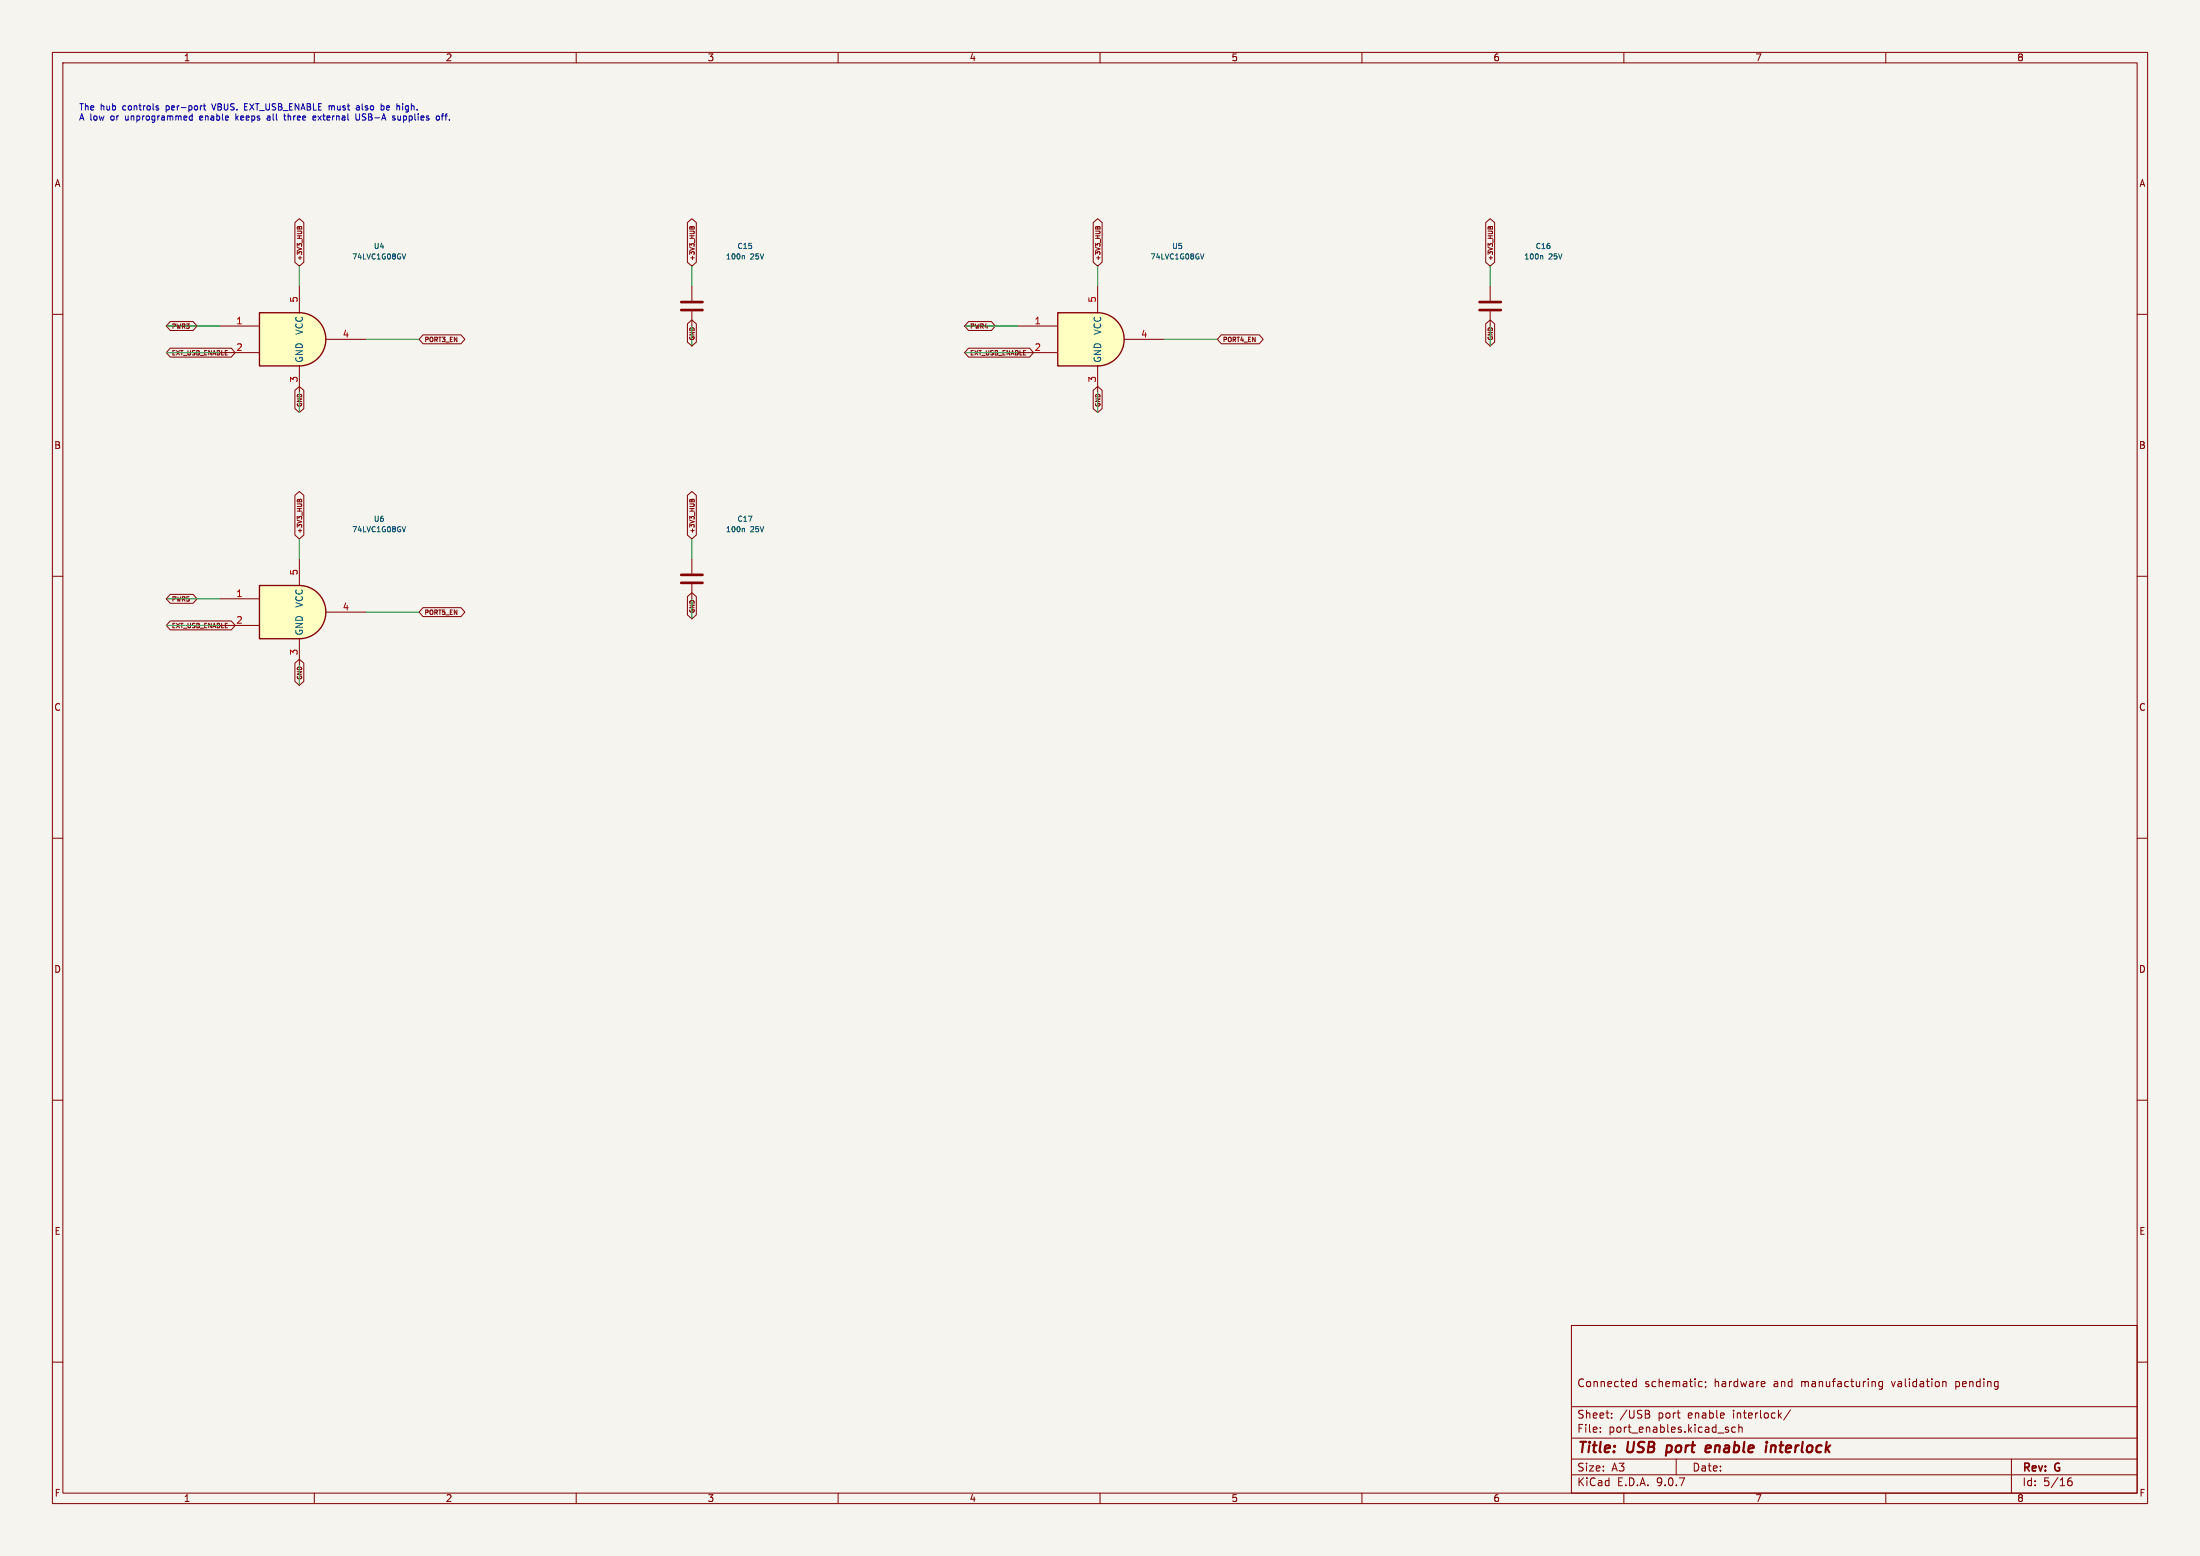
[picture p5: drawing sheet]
<svg xmlns="http://www.w3.org/2000/svg" width="420mm" height="297mm" viewBox="0 0 420 297" stroke-linecap="round" stroke-linejoin="round" font-family="sans-serif">
<path d="M0 0h420v297h-420z" fill="#f5f4ef" stroke="#f5f4ef" stroke-width=".19"/>
<g fill="none" stroke="#840000" stroke-width=".19">
<path d="M10 10h400v277h-400zM12 12h396v273h-396zM60 10v2M110 10v2M160 10v2M210 10v2M260 10v2M310 10v2M360 10v2M132.1 54.6v2.8M132.1 59.4v2.8M284.5 54.6v2.8"/>
<path d="M284.5 59.4v2.8M10 60h2M408 60h2M10 110h2M408 110h2M10 160h2M408 160h2M10 210h2M408 210h2M300 253h108v32h-108zM10 260h2M300 278.5h108"/>
<path d="M300 274.5h108M300 268.5h108M305.5 273.2v.2M305.5 272.5v.1M307.7 270.5v.2M307.7 269.8v.1M311.7 264.4l.2 .3 .5-.1M312.4 263.2v1.5M312.4 263.8l-.5-.1-.2 .3M314.6 269.9a.4 .4 0 0 1 .4 .4 .4 .4 0 0 1-.3 .4M314.7 269.3l.2 .2-.2 .3M320 278.5v3"/>
<path d="M324.4 264.6h.5M324.4 263.8h.5M325.6 263.8v.1M325.7 264.6l-.2 .3M329.6 272.9l.3 .1 .1 .2-.2 .2h-.3M329.6 272.4l.3 .1M331.3 272.5l-.4-.1-.3 .3 .1 .6h.6M331.9 272.5l.3-.1 .3 .1 .1 .9M331.9 271.9v1.5M336.4 263.7l.5 .1v.2l-.7 .2M336.9 264.6l-.5 .1M341.8 269.1l-1.3 1.9"/>
<path d="M357.9 263.8l.1 .9M359.4 263.8l-.5-.1-.2 .3 .1 .6h.6M359.4 263.7v1.2l-.3 .3-.4-.1M370.9 263.8h.5l.1 .9M384 278.5v6.5M408 260h2M60 285v2M110 285v2M160 285v2M210 285v2M260 285v2M300 281.5h108"/>
<path d="M310 285v2M360 285v2M394.7 282.9l.3-.2h.4l.2 .2v.4l-.3 .3-.4-.1-.2-.2M395.4 282.1a.59 .59 0 0 0-.7 .6"/>
</g>
<path d="M318.3 275.9l-.3 2M326.5 276h-.7l-.2 .9 .2 .3 .6-.1M326.6 276.3l-1 .2M337.2 275.9l-.2 1.3M337.3 275.2v.2M338.2 275.9l-.2 1.3M338.7 275.9l-.6 .2" fill="none" stroke="#840000" stroke-width=".4"/>
<path d="M130 57.7h4.1M130 59.2h4.1M282.4 57.7h4.1M282.4 59.2h4.1" fill="none" stroke="#840000" stroke-width=".51"/>
<path d="M141.8 48.8l.3 .1v.5M294.2 48.8l.3 .1v.5" fill="none" stroke="#006464" stroke-width=".19"/>
<path d="M57.1 59.7a5.1 5.1 0 0 1 5.1 5.1 5.1 5.1 0 0 1-5.1 5.1z" fill="#ffffc2" stroke="#ffffc2" stroke-width=".19"/>
<path d="M49.5 59.7h7.6v10.2h-7.6z" fill="#ffffc2"/>
<path d="M49.5 59.7h7.6a5.1 5.1 0 0 1 5.1 5.1 5.1 5.1 0 0 1-5.1 5.1h-7.6z" fill="none" stroke="#840000" stroke-width=".25"/>
<path d="M57.1 54.6v5.1M41.9 62.2h7.6M41.9 67.3h7.6M57.1 69.9v5M62.2 64.8h7.6" fill="none" stroke="#840000" stroke-width=".19"/>
<path d="M77.4 48.4l-.3 1" fill="none" stroke="#006464" stroke-width=".19"/>
<path d="M209.5 59.7a5.1 5.1 0 0 1 5.1 5.1 5.1 5.1 0 0 1-5.1 5.1z" fill="#ffffc2" stroke="#ffffc2" stroke-width=".19"/>
<path d="M201.9 59.7h7.6v10.2h-7.6z" fill="#ffffc2"/>
<path d="M201.9 59.7h7.6a5.1 5.1 0 0 1 5.1 5.1 5.1 5.1 0 0 1-5.1 5.1h-7.6z" fill="none" stroke="#840000" stroke-width=".25"/>
<path d="M209.5 54.6v5.1M194.3 62.2h7.6M194.3 67.3h7.6M209.5 69.9v5M214.6 64.8h7.6" fill="none" stroke="#840000" stroke-width=".19"/>
<path d="M229.8 48.4l-.3 1" fill="none" stroke="#006464" stroke-width=".19"/>
<path d="M57.1 111.8a5.1 5.1 0 0 1 5.1 5 5.1 5.1 0 0 1-5.1 5.1z" fill="#ffffc2" stroke="#ffffc2" stroke-width=".19"/>
<path d="M49.5 111.8h7.6v10.1h-7.6z" fill="#ffffc2"/>
<path d="M49.5 111.8h7.6a5.1 5.1 0 0 1 5.1 5 5.1 5.1 0 0 1-5.1 5.1h-7.6z" fill="none" stroke="#840000" stroke-width=".25"/>
<g fill="none" stroke="#840000" stroke-width=".19">
<path d="M56.3 42.5l.8-.8 .9 .8v7.6l-.9 .7-.8-.7zM57.2 43.4v.3M57.2 43.4l.1-.2 .2 .1 .1 .4M57.2 43.4l-.4-.1-.1 .4M131.2 42.5l.9-.8 .8 .8v7.6l-.8 .7-.9-.7zM132.1 43.4v.3M132.1 43.4l.1-.2 .2 .1 .1 .4M132.1 43.4l-.3-.1-.1 .4M208.7 42.5l.8-.8 .9 .8v7.6l-.9 .7-.8-.7zM209.6 43.4l-.4-.1-.1 .4M209.6 43.4v.3M209.6 43.3v.1"/>
<path d="M209.6 43.3h.1M209.6 43.3h.4v.4M283.6 42.5l.9-.8 .8 .8v7.6l-.8 .7-.9-.7zM284.5 43.4l-.3-.1-.1 .4M284.5 43.4v.3M284.5 43.3v.1M284.6 43.3h.3v.4M284.6 43.3h-.1M32.5 66.5h11.7l.7 .8-.7 .9h-11.7l-.8-.9zM32.5 61.4h4.4l.7 .8-.7 .9h-4.4l-.8-.9zM56.3 74.5l.8-.7 .9 .7v3.5l-.9 .7-.8-.7zM80.8 63.9h7.2l.7 .9-.7 .8h-7.2l-.8-.8z"/>
<path d="M131.2 61.8l.9-.7 .8 .7v3.5l-.8 .7-.9-.7zM184.9 61.4h4.4l.7 .8-.7 .9h-4.4l-.8-.9zM184.9 66.5h11.7l.7 .8-.7 .9h-11.7l-.8-.9zM208.7 74.5l.8-.7 .9 .7v3.5l-.9 .7-.8-.7zM233.2 63.9h7.2l.7 .9-.7 .8h-7.2l-.8-.8zM283.6 61.8l.9-.7 .8 .7v3.5l-.8 .7-.9-.7zM56.3 94.6l.8-.8 .9 .8v7.5l-.9 .8-.8-.8zM57.2 95.5v.3M57.2 95.5l.1-.2h.2l.1 .5M57.2 95.5l-.4-.1-.1 .4M131.2 94.6l.9-.8 .8 .8v7.5l-.8 .8-.9-.8zM132.1 95.5v.3"/>
<path d="M132.1 95.5l.1-.2h.2l.1 .5M132.1 95.5l-.3-.1-.1 .4M32.5 113.4h4.4l.7 .9-.7 .9h-4.4l-.8-.9zM32.5 118.5h11.7l.7 .9-.7 .8h-11.7l-.8-.8zM41.9 114.3h7.6M41.9 119.4h7.6M57.1 106.7v5.1M62.2 116.8h7.6M80.8 116h7.2l.7 .8-.7 .9h-7.2l-.8-.9zM131.2 113.9l.9-.8 .8 .8v3.5l-.8 .7-.9-.7zM132.1 106.7v2.8M132.1 111.5v2.8"/>
<path d="M56.3 126.6l.8-.8 .9 .8v3.5l-.9 .7-.8-.7zM57.1 121.9v5.1"/>
</g>
<path d="M77.4 100.5l-.3 1M141.8 100.8l.3 .2v.5" fill="none" stroke="#006464" stroke-width=".19"/>
<path d="M130 109.7h4.1M130 111.3h4.1" fill="none" stroke="#840000" stroke-width=".51"/>
<g fill="none" stroke="#009600" stroke-width=".19">
<path d="M57.1 50.8v3.8M132.1 50.8v3.8M209.5 50.8v3.8M284.5 50.8v3.8M31.7 67.3h10.2M31.7 62.2h10.2M57.1 74.9v3.8M69.8 64.8h10.2M132.1 62.2v3.8M184.1 67.3h10.2M184.1 62.2h10.2M209.5 74.9v3.8"/>
<path d="M222.2 64.8h10.2M284.5 62.2v3.8M31.7 119.4h10.2M31.7 114.3h10.2M57.1 102.9v3.8M69.8 116.8h10.2M132.1 102.9v3.8M132.1 114.3v3.8M57.1 127v3.8"/>
</g>
<g fill="none" stroke="#0000c2" stroke-width=".19">
<path d="M39 19.8v1l.3 .2M40.4 19.8l.4 1.2M47.3 19.8h-.6v1.2h.6M76.9 19.8v.1M29.8 20.5l.5 .3-.1 .1-.3 .1M29.8 20.3h.4M36.2 22.2v.6l.5 .1M36.7 21.7v1.2M38.1 22.3l.1 .6M38.6 20.2l-.2 .1M38.7 22.4l-.6 .1M38.8 20.2h.5"/>
<path d="M45 21.7v1.2M45.2 22.5l.3 .4M45.5 22.1l-.5 .5M46.7 20.4h.4M51.4 22.5h-.2l-.2 .1v.3h.4M54.3 21.7v1.1l.3 .1M59.7 22.8l.2 .1h.3M59.8 22.2l-.1 .1M60.2 22.2l.1 .2-.6 .1M62.9 20.3h.4M68 21.7v1l.2 .2h.3l.1-.2v-1M68.1 20.3h.4l.1 .7"/>
<path d="M68.6 20.5h-.4l-.2 .2 .2 .3 .4-.1M72.8 20.3l.3-.1 .2 .2-.1 .5h-.4M75.1 22.5l.3 .1v.2l-.4 .1M75.1 22.1l.3 .1M76 22.1v.7l.3 .1M76.9 20.2v.8M83.4 22.2l.3-.1 .2 .3-.1 .4-.4 .1M84.2 22.1h.5M84.7 21.7l-.3 .2v1"/>
</g>
<g font-size="2.8" fill="#840000">
<text x="301" y="277.9">Title:</text>
<text x="310.6" y="277.9">USB</text>
<text x="319" y="277.9">port</text>
<text x="327.3" y="277.9">enable</text>
<text x="339.5" y="277.9">interlock</text>
</g>
<g font-size="2.1" fill="#840000">
<text x="301" y="265">Connected</text>
<text x="313.9" y="265">schematic;</text>
<text x="327.3" y="265">hardware</text>
<text x="338.7" y="265">and</text>
<text x="344.1" y="265">manufacturing</text>
<text x="361.6" y="265">validation</text>
<text x="373.9" y="265">pending</text>
<text x="301" y="273.7">File:</text>
<text x="301" y="271">Sheet:</text>
<text x="307.1" y="273.7">port_enables.kicad_sch</text>
<text x="309.2" y="271">/USB</text>
<text x="316.6" y="271">port</text>
<text x="322.4" y="271">enable</text>
<text x="331.1" y="271">interlock/</text>
<text x="301" y="281.1">Size:</text>
<text x="307.6" y="281.1">A3</text>
<text x="323" y="281.1">Date:</text>
<text x="386" y="281.3">Rev:</text>
<text x="392.4" y="281.3">G</text>
<text x="301" y="283.9">KiCad</text>
<text x="308.7" y="283.9">E.D.A.</text>
<text x="316.3" y="283.9">9.0.7</text>
<text x="386" y="283.9">Id:</text>
<text x="390.1" y="283.9">5/16</text>
</g>
<g font-size="1.8" fill="#840000">
<text x="35" y="11.9">1</text>
<text x="85" y="11.9">2</text>
<text x="135" y="11.9">3</text>
<text x="185" y="11.9">4</text>
<text x="235" y="11.9">5</text>
<text x="285" y="11.9">6</text>
<text x="335" y="11.9">7</text>
<text x="385" y="11.9">8</text>
<text x="10.3" y="35.9">A</text>
<text x="408.3" y="35.9">A</text>
<text x="10.3" y="85.9">B</text>
<text x="408.2" y="85.9">B</text>
<text x="10.3" y="135.9">C</text>
<text x="408.2" y="135.9">C</text>
<text x="10.3" y="185.9">D</text>
<text x="408.2" y="185.9">D</text>
<text x="10.3" y="235.9">E</text>
<text x="408.3" y="235.9">E</text>
<text x="10.3" y="285.9">F</text>
<text x="35" y="286.9">1</text>
<text x="85" y="286.9">2</text>
<text x="135" y="286.9">3</text>
<text x="185" y="286.9">4</text>
<text x="235" y="286.9">5</text>
<text x="285" y="286.9">6</text>
<text x="335" y="286.9">7</text>
<text x="385" y="286.9">8</text>
<text x="408.3" y="285.9">F</text>
</g>
<g font-size="1.8" fill="#a90000">
<text x="56.9" y="57.9" transform="rotate(-90 56.9 57.9)">5</text>
<text x="209.3" y="57.9" transform="rotate(-90 209.3 57.9)">5</text>
<text x="45" y="62">1</text>
<text x="65.3" y="64.5">4</text>
<text x="197.4" y="62">1</text>
<text x="217.7" y="64.5">4</text>
<text x="45" y="67.1">2</text>
<text x="197.4" y="67.1">2</text>
<text x="56.9" y="73.1" transform="rotate(-90 56.9 73.1)">3</text>
<text x="209.3" y="73.1" transform="rotate(-90 209.3 73.1)">3</text>
<text x="56.9" y="109.9" transform="rotate(-90 56.9 109.9)">5</text>
<text x="45" y="114">1</text>
<text x="45" y="119.1">2</text>
<text x="65.3" y="116.6">4</text>
<text x="56.9" y="125.2" transform="rotate(-90 56.9 125.2)">3</text>
</g>
<g font-size="1.8" fill="#006464">
<text x="58" y="64" transform="rotate(-90 58 64)">VCC</text>
<text x="210.4" y="64" transform="rotate(-90 210.4 64)">VCC</text>
<text x="58" y="69.3" transform="rotate(-90 58 69.3)">GND</text>
<text x="210.4" y="69.3" transform="rotate(-90 210.4 69.3)">GND</text>
<text x="58" y="116.1" transform="rotate(-90 58 116.1)">VCC</text>
<text x="58" y="121.4" transform="rotate(-90 58 121.4)">GND</text>
</g>
<g font-size="1.7" fill="#0000c2">
<text x="15" y="21.4">The</text>
<text x="15" y="23.3">A low</text>
<text x="19.2" y="21.4">hub</text>
<text x="21.3" y="23.3">or</text>
<text x="23.5" y="21.4">controls</text>
<text x="24.2" y="23.3">unprogrammed</text>
<text x="32" y="21.4">per-port</text>
<text x="38.7" y="23.3">enable</text>
<text x="41.1" y="21.4">VBUS.</text>
<text x="45.7" y="23.3">keeps</text>
<text x="47.4" y="21.4">EXT_USB_ENABLE</text>
<text x="52" y="23.3">all</text>
<text x="55.4" y="23.3">three</text>
<text x="61.1" y="23.3">external</text>
<text x="63.7" y="21.4">must</text>
<text x="69.2" y="21.4">also</text>
<text x="69.5" y="23.3">USB-A</text>
<text x="74.1" y="21.4">be</text>
<text x="76.8" y="23.3">supplies</text>
<text x="77.4" y="21.4">high.</text>
<text x="85.3" y="23.3">off.</text>
</g>
<g font-size="1.4" fill="#006464">
<text x="71.3" y="47.7">U4</text>
<text x="140.7" y="47.7">C15</text>
<text x="223.7" y="47.7">U5</text>
<text x="293.1" y="47.7">C16</text>
<text x="67.1" y="49.7">74LVC1G08GV</text>
<text x="138.5" y="49.7">100n</text>
<text x="143.2" y="49.7">25V</text>
<text x="219.5" y="49.7">74LVC1G08GV</text>
<text x="290.9" y="49.7">100n</text>
<text x="295.6" y="49.7">25V</text>
<text x="67.1" y="101.8">74LVC1G08GV</text>
<text x="71.3" y="99.8">U6</text>
<text x="138.5" y="101.8">100n</text>
<text x="140.7" y="99.8">C17</text>
<text x="143.2" y="101.8">25V</text>
</g>
<g font-size="1.2" fill="#840000">
<text x="57.9" y="49.8" transform="rotate(-90 57.9 49.8)">+3V3_HUB</text>
<text x="132.8" y="49.8" transform="rotate(-90 132.8 49.8)">+3V3_HUB</text>
<text x="210.3" y="49.8" transform="rotate(-90 210.3 49.8)">+3V3_HUB</text>
<text x="285.2" y="49.8" transform="rotate(-90 285.2 49.8)">+3V3_HUB</text>
<text x="32.7" y="62.9">PWR3</text>
<text x="81" y="65.5">PORT3_EN</text>
<text x="132.8" y="65.1" transform="rotate(-90 132.8 65.1)">GND</text>
<text x="185.1" y="62.9">PWR4</text>
<text x="233.4" y="65.5">PORT4_EN</text>
<text x="285.2" y="65.1" transform="rotate(-90 285.2 65.1)">GND</text>
<text x="32.7" y="68">EXT_USB_ENABLE</text>
<text x="185.1" y="68">EXT_USB_ENABLE</text>
<text x="57.9" y="77.8" transform="rotate(-90 57.9 77.8)">GND</text>
<text x="210.3" y="77.8" transform="rotate(-90 210.3 77.8)">GND</text>
<text x="57.9" y="101.9" transform="rotate(-90 57.9 101.9)">+3V3_HUB</text>
<text x="132.8" y="101.9" transform="rotate(-90 132.8 101.9)">+3V3_HUB</text>
<text x="32.7" y="115">PWR5</text>
<text x="81" y="117.6">PORT5_EN</text>
<text x="132.8" y="117.2" transform="rotate(-90 132.8 117.2)">GND</text>
<text x="32.7" y="120.1">EXT_USB_ENABLE</text>
<text x="57.9" y="129.9" transform="rotate(-90 57.9 129.9)">GND</text>
</g>
</svg>
